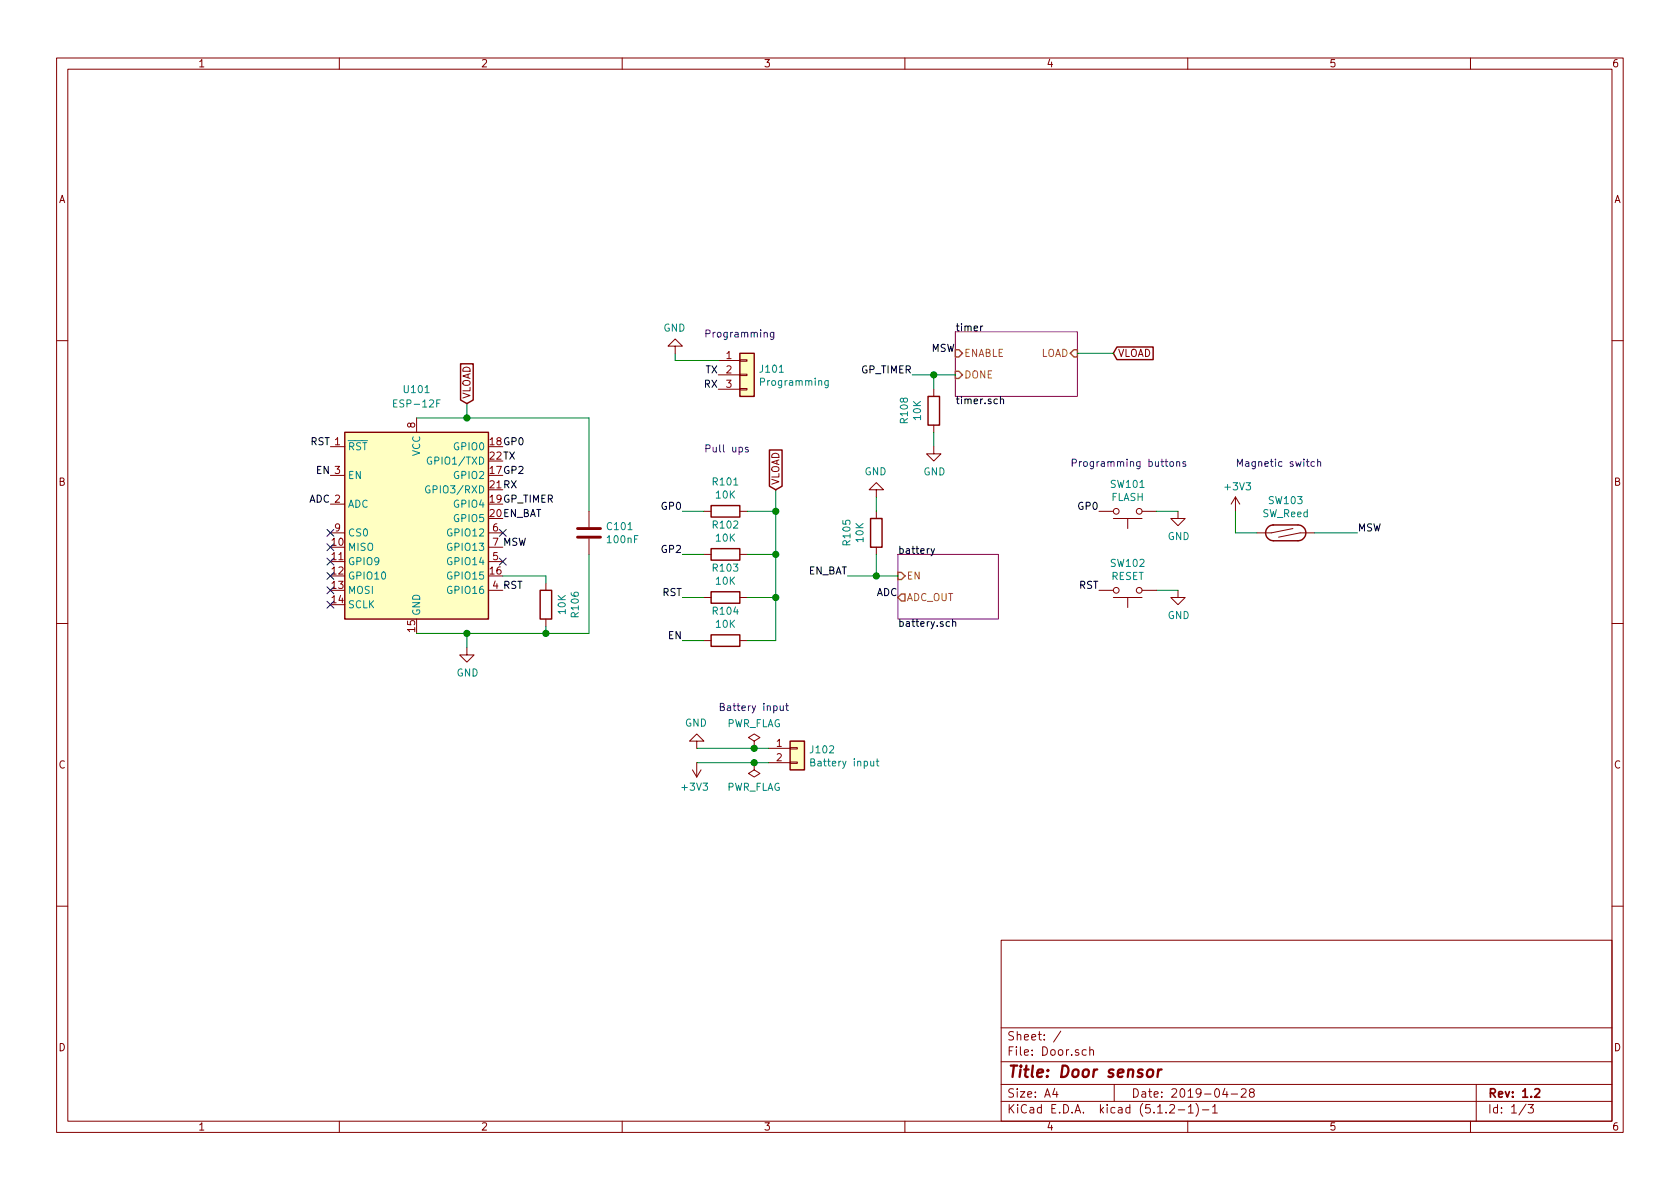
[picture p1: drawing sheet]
EESchema Schematic File Version 4
LIBS:Door-cache
EELAYER 29 0
EELAYER END
$Descr A4 11693 8268
encoding utf-8
Sheet 1 3
Title "Door sensor"
Date "2019-04-28"
Rev "1.2"
Comp ""
Comment1 ""
Comment2 ""
Comment3 ""
Comment4 ""
$EndDescr
$Sheet
S 6250 3850 700  450 
U 5CB299D3
F0 "battery" 50
F1 "battery.sch" 50
F2 "ADC_OUT" O L 6250 4150 50 
F3 "EN" I L 6250 4000 50 
$EndSheet
$Comp
L RF_Module:ESP-12F U101
U 1 1
P 2900 3700
F 0 "U101" H 2900 4700 50  0000 C CNN
F 1 "ESP-12F" H 2900 4600 50  0000 C CNN
F 2 "RF_Module:ESP-12E" H 2900 3700 50  0001 C CNN
F 3 "http://wiki.ai-thinker.com/_media/esp8266/esp8266_series_modules_user_manual_v1.1.pdf" H 2550 3800 50  0001 C CNN
	1    2900 3700
	1    0    0    -1  
$EndComp
$Comp
L Connector_Generic:Conn_01x03 J101
U 1 1
P 5200 2600
F 0 "J101" H 5280 2642 50  0000 L CNN
F 1 "Programming" H 5280 2551 50  0000 L CNN
F 2 "Connector_PinHeader_2.54mm:PinHeader_1x03_P2.54mm_Vertical" H 5200 2600 50  0001 C CNN
F 3 "~" H 5200 2600 50  0001 C CNN
	1    5200 2600
	1    0    0    -1  
$EndComp
Text Label 3500 3200 0    50   ~ 0
TX
Text Label 3500 3400 0    50   ~ 0
RX
Text Label 5000 2600 2    50   ~ 0
TX
Text Label 3500 3100 0    50   ~ 0
GP0
Text Label 3500 3300 0    50   ~ 0
GP2
Wire Wire Line
	2900 2900 3250 2900
$Comp
L power:GND #PWR0102
U 1 1
P 3250 4500
F 0 "#PWR0102" H 3250 4250 50  0001 C CNN
F 1 "GND" H 3255 4327 50  0000 C CNN
F 2 "" H 3250 4500 50  0001 C CNN
F 3 "" H 3250 4500 50  0001 C CNN
	1    3250 4500
	1    0    0    -1  
$EndComp
Wire Wire Line
	2900 4400 3250 4400
$Comp
L Device:R R101
U 1 1
P 5050 3550
F 0 "R101" V 4843 3550 50  0000 C CNN
F 1 "10K" V 4934 3550 50  0000 C CNN
F 2 "Resistor_SMD:R_0805_2012Metric" V 4980 3550 50  0001 C CNN
F 3 "~" H 5050 3550 50  0001 C CNN
	1    5050 3550
	0    1    1    0   
$EndComp
Wire Wire Line
	5200 3550 5400 3550
Wire Wire Line
	5400 3550 5400 3400
Wire Wire Line
	4900 3550 4750 3550
Text Label 4750 3550 2    50   ~ 0
GP0
$Comp
L Device:R R102
U 1 1
P 5050 3850
F 0 "R102" V 4843 3850 50  0000 C CNN
F 1 "10K" V 4934 3850 50  0000 C CNN
F 2 "Resistor_SMD:R_0805_2012Metric" V 4980 3850 50  0001 C CNN
F 3 "~" H 5050 3850 50  0001 C CNN
	1    5050 3850
	0    1    1    0   
$EndComp
Wire Wire Line
	5200 3850 5400 3850
Wire Wire Line
	5400 3850 5400 3550
Connection ~ 5400 3550
Wire Wire Line
	4900 3850 4750 3850
Text Label 4750 3850 2    50   ~ 0
GP2
$Comp
L Switch:SW_Push SW101
U 1 1
P 7850 3550
F 0 "SW101" H 7850 3365 50  0000 C CNN
F 1 "FLASH" H 7850 3456 50  0000 C CNN
F 2 "Button_Switch_SMD:SW_SPST_B3U-1000P" H 7850 3750 50  0001 C CNN
F 3 "" H 7850 3750 50  0001 C CNN
	1    7850 3550
	-1   0    0    1   
$EndComp
Text Label 7650 3550 2    50   ~ 0
GP0
$Comp
L power:GND #PWR0108
U 1 1
P 8200 3550
F 0 "#PWR0108" H 8200 3300 50  0001 C CNN
F 1 "GND" H 8205 3377 50  0000 C CNN
F 2 "" H 8200 3550 50  0001 C CNN
F 3 "" H 8200 3550 50  0001 C CNN
	1    8200 3550
	1    0    0    -1  
$EndComp
Wire Wire Line
	8050 3550 8200 3550
$Comp
L Device:R R105
U 1 1
P 6100 3700
F 0 "R105" V 5893 3700 50  0000 C CNN
F 1 "10K" V 5984 3700 50  0000 C CNN
F 2 "Resistor_SMD:R_0805_2012Metric" V 6030 3700 50  0001 C CNN
F 3 "~" H 6100 3700 50  0001 C CNN
	1    6100 3700
	1    0    0    -1  
$EndComp
$Comp
L Connector_Generic:Conn_01x02 J102
U 1 1
P 5550 5200
F 0 "J102" H 5630 5192 50  0000 L CNN
F 1 "Battery input" H 5630 5101 50  0000 L CNN
F 2 "ViktorStiskala:PH_MPT_0,5_2-2,54" H 5550 5200 50  0001 C CNN
F 3 "~" H 5550 5200 50  0001 C CNN
	1    5550 5200
	1    0    0    -1  
$EndComp
$Comp
L power:PWR_FLAG #FLG0102
U 1 1
P 5250 5200
F 0 "#FLG0102" H 5250 5275 50  0001 C CNN
F 1 "PWR_FLAG" H 5250 5374 50  0000 C CNN
F 2 "" H 5250 5200 50  0001 C CNN
F 3 "~" H 5250 5200 50  0001 C CNN
	1    5250 5200
	1    0    0    -1  
$EndComp
Text Label 2300 3100 2    50   ~ 0
RST
Connection ~ 5400 3850
Text Label 4750 4150 2    50   ~ 0
RST
Text Notes 4900 3150 0    50   ~ 0
Pull ups
Text Notes 5000 4950 0    50   ~ 0
Battery input
$Comp
L power:GND #PWR0109
U 1 1
P 8200 4100
F 0 "#PWR0109" H 8200 3850 50  0001 C CNN
F 1 "GND" H 8205 3927 50  0000 C CNN
F 2 "" H 8200 4100 50  0001 C CNN
F 3 "" H 8200 4100 50  0001 C CNN
	1    8200 4100
	1    0    0    -1  
$EndComp
Wire Wire Line
	8050 4100 8200 4100
$Comp
L Device:R R106
U 1 1
P 3800 4200
F 0 "R106" V 3593 4200 50  0000 C CNN
F 1 "10K" V 3684 4200 50  0000 C CNN
F 2 "Resistor_SMD:R_0805_2012Metric" V 3730 4200 50  0001 C CNN
F 3 "~" H 3800 4200 50  0001 C CNN
	1    3800 4200
	-1   0    0    1   
$EndComp
Text Notes 4900 2350 0    50   ~ 0
Programming
$Comp
L Device:R R103
U 1 1
P 5050 4150
F 0 "R103" V 4843 4150 50  0000 C CNN
F 1 "10K" V 4934 4150 50  0000 C CNN
F 2 "Resistor_SMD:R_0805_2012Metric" V 4980 4150 50  0001 C CNN
F 3 "~" H 5050 4150 50  0001 C CNN
	1    5050 4150
	0    1    1    0   
$EndComp
Wire Wire Line
	5200 4150 5400 4150
Wire Wire Line
	4900 4150 4750 4150
Text Label 3500 4100 0    50   ~ 0
RST
Wire Wire Line
	3250 2900 4100 2900
Wire Wire Line
	4100 2900 4100 3550
Connection ~ 3250 2900
Wire Wire Line
	3250 2900 3250 2800
$Comp
L Device:C C101
U 1 1
P 4100 3700
F 0 "C101" H 4215 3746 50  0000 L CNN
F 1 "100nF" H 4215 3655 50  0000 L CNN
F 2 "Capacitor_SMD:C_0805_2012Metric" H 4138 3550 50  0001 C CNN
F 3 "~" H 4100 3700 50  0001 C CNN
	1    4100 3700
	1    0    0    -1  
$EndComp
Wire Wire Line
	3250 4400 3800 4400
Wire Wire Line
	4100 4400 4100 3850
Connection ~ 3250 4400
Wire Wire Line
	3250 4400 3250 4500
Text Label 2300 3500 2    50   ~ 0
ADC
Text Label 2300 3300 2    50   ~ 0
EN
Text Label 4750 4450 2    50   ~ 0
EN
$Comp
L Device:R R104
U 1 1
P 5050 4450
F 0 "R104" V 4843 4450 50  0000 C CNN
F 1 "10K" V 4934 4450 50  0000 C CNN
F 2 "Resistor_SMD:R_0805_2012Metric" V 4980 4450 50  0001 C CNN
F 3 "~" H 5050 4450 50  0001 C CNN
	1    5050 4450
	0    1    1    0   
$EndComp
Wire Wire Line
	5200 4450 5400 4450
Wire Wire Line
	4900 4450 4750 4450
NoConn ~ 2300 3700
NoConn ~ 2300 3800
NoConn ~ 2300 4100
NoConn ~ 2300 4200
Text Notes 7450 3250 0    50   ~ 0
Programming buttons
Text Label 3500 3600 0    50   ~ 0
EN_BAT
Wire Wire Line
	4850 5300 5250 5300
$Comp
L power:PWR_FLAG #FLG0103
U 1 1
P 5250 5300
F 0 "#FLG0103" H 5250 5375 50  0001 C CNN
F 1 "PWR_FLAG" H 5250 5474 50  0000 C CNN
F 2 "" H 5250 5300 50  0001 C CNN
F 3 "~" H 5250 5300 50  0001 C CNN
	1    5250 5300
	-1   0    0    1   
$EndComp
Connection ~ 5250 5300
Wire Wire Line
	5250 5300 5350 5300
Text Label 5000 2700 2    50   ~ 0
RX
Wire Wire Line
	5000 2500 4700 2500
Wire Wire Line
	4700 2500 4700 2450
Connection ~ 5250 5200
Wire Wire Line
	5250 5200 4850 5200
Wire Wire Line
	5350 5200 5250 5200
$Comp
L power:GND #PWR0103
U 1 1
P 4700 2450
F 0 "#PWR0103" H 4700 2200 50  0001 C CNN
F 1 "GND" H 4705 2277 50  0000 C CNN
F 2 "" H 4700 2450 50  0001 C CNN
F 3 "" H 4700 2450 50  0001 C CNN
	1    4700 2450
	-1   0    0    1   
$EndComp
$Comp
L power:+3V3 #PWR0106
U 1 1
P 4850 5300
F 0 "#PWR0106" H 4850 5150 50  0001 C CNN
F 1 "+3V3" H 4865 5473 50  0000 C CNN
F 2 "" H 4850 5300 50  0001 C CNN
F 3 "" H 4850 5300 50  0001 C CNN
	1    4850 5300
	-1   0    0    1   
$EndComp
Wire Wire Line
	5400 3850 5400 4150
Text Label 5900 4000 2    50   ~ 0
EN_BAT
NoConn ~ 2300 3900
NoConn ~ 2300 4000
Connection ~ 5400 4150
Wire Wire Line
	5400 4150 5400 4450
Text Label 6250 4150 2    50   ~ 0
ADC
$Sheet
S 6650 2300 850  450 
U 5CB41891
F0 "timer" 50
F1 "timer.sch" 50
F2 "DONE" I L 6650 2600 50 
F3 "ENABLE" I L 6650 2450 50 
F4 "LOAD" I R 7500 2450 50 
$EndSheet
$Comp
L Switch:SW_Reed SW103
U 1 1
P 8950 3700
AR Path="/5CB49925" Ref="SW103"  Part="1" 
AR Path="/5CB41891/5CB49925" Ref="SW?"  Part="1" 
F 0 "SW103" H 8950 3478 50  0000 C CNN
F 1 "SW_Reed" H 8950 3569 50  0000 C CNN
F 2 "ViktorStiskala:PH_MPT_0,5_2-2,54" H 8950 3700 50  0001 C CNN
F 3 "" H 8950 3700 50  0001 C CNN
	1    8950 3700
	-1   0    0    1   
$EndComp
$Comp
L power:+3V3 #PWR0110
U 1 1
P 8600 3550
F 0 "#PWR0110" H 8600 3400 50  0001 C CNN
F 1 "+3V3" H 8615 3723 50  0000 C CNN
F 2 "" H 8600 3550 50  0001 C CNN
F 3 "" H 8600 3550 50  0001 C CNN
	1    8600 3550
	1    0    0    -1  
$EndComp
Wire Wire Line
	8600 3550 8600 3700
Text Label 3500 3500 0    50   ~ 0
GP_TIMER
Text Label 6350 2600 2    50   ~ 0
GP_TIMER
Wire Wire Line
	8600 3700 8750 3700
Text Label 9450 3700 0    50   ~ 0
MSW
Text Label 6650 2450 2    50   ~ 0
MSW
Text Label 3500 3800 0    50   ~ 0
MSW
Wire Wire Line
	9150 3700 9450 3700
$Comp
L power:GND #PWR0101
U 1 1
P 4850 5200
F 0 "#PWR0101" H 4850 4950 50  0001 C CNN
F 1 "GND" H 4855 5027 50  0000 C CNN
F 2 "" H 4850 5200 50  0001 C CNN
F 3 "" H 4850 5200 50  0001 C CNN
	1    4850 5200
	-1   0    0    1   
$EndComp
Text GLabel 3250 2800 1    50   Input ~ 0
VLOAD
Text GLabel 5400 3400 1    50   Input ~ 0
VLOAD
NoConn ~ 3500 3700
NoConn ~ 3500 3900
Text Notes 8600 3250 0    50   ~ 0
Magnetic switch
Text GLabel 7750 2450 2    50   Input ~ 0
VLOAD
Wire Wire Line
	7500 2450 7750 2450
Wire Wire Line
	3800 4350 3800 4400
Connection ~ 3800 4400
Wire Wire Line
	3800 4400 4100 4400
Wire Wire Line
	3800 4050 3800 4000
Wire Wire Line
	3800 4000 3500 4000
$Comp
L Device:R R108
U 1 1
P 6500 2850
F 0 "R108" V 6293 2850 50  0000 C CNN
F 1 "10K" V 6384 2850 50  0000 C CNN
F 2 "Resistor_SMD:R_0805_2012Metric" V 6430 2850 50  0001 C CNN
F 3 "~" H 6500 2850 50  0001 C CNN
	1    6500 2850
	1    0    0    -1  
$EndComp
Text Label 7650 4100 2    50   ~ 0
RST
$Comp
L Switch:SW_Push SW102
U 1 1
P 7850 4100
F 0 "SW102" H 7850 3915 50  0000 C CNN
F 1 "RESET" H 7850 4006 50  0000 C CNN
F 2 "Button_Switch_SMD:SW_SPST_B3U-1000P" H 7850 4300 50  0001 C CNN
F 3 "" H 7850 4300 50  0001 C CNN
	1    7850 4100
	-1   0    0    1   
$EndComp
Wire Wire Line
	6500 2600 6500 2700
Wire Wire Line
	6500 2600 6650 2600
Wire Wire Line
	6350 2600 6500 2600
Connection ~ 6500 2600
Wire Wire Line
	6500 3000 6500 3100
$Comp
L power:GND #PWR0104
U 1 1
P 6500 3100
F 0 "#PWR0104" H 6500 2850 50  0001 C CNN
F 1 "GND" H 6505 2927 50  0000 C CNN
F 2 "" H 6500 3100 50  0001 C CNN
F 3 "" H 6500 3100 50  0001 C CNN
	1    6500 3100
	1    0    0    -1  
$EndComp
Wire Wire Line
	6250 4000 6100 4000
Wire Wire Line
	6100 4000 6100 3850
Wire Wire Line
	6100 4000 5900 4000
Connection ~ 6100 4000
$Comp
L power:GND #PWR0105
U 1 1
P 6100 3450
F 0 "#PWR0105" H 6100 3200 50  0001 C CNN
F 1 "GND" H 6105 3277 50  0000 C CNN
F 2 "" H 6100 3450 50  0001 C CNN
F 3 "" H 6100 3450 50  0001 C CNN
	1    6100 3450
	-1   0    0    1   
$EndComp
Wire Wire Line
	6100 3450 6100 3550
$EndSCHEMATC
